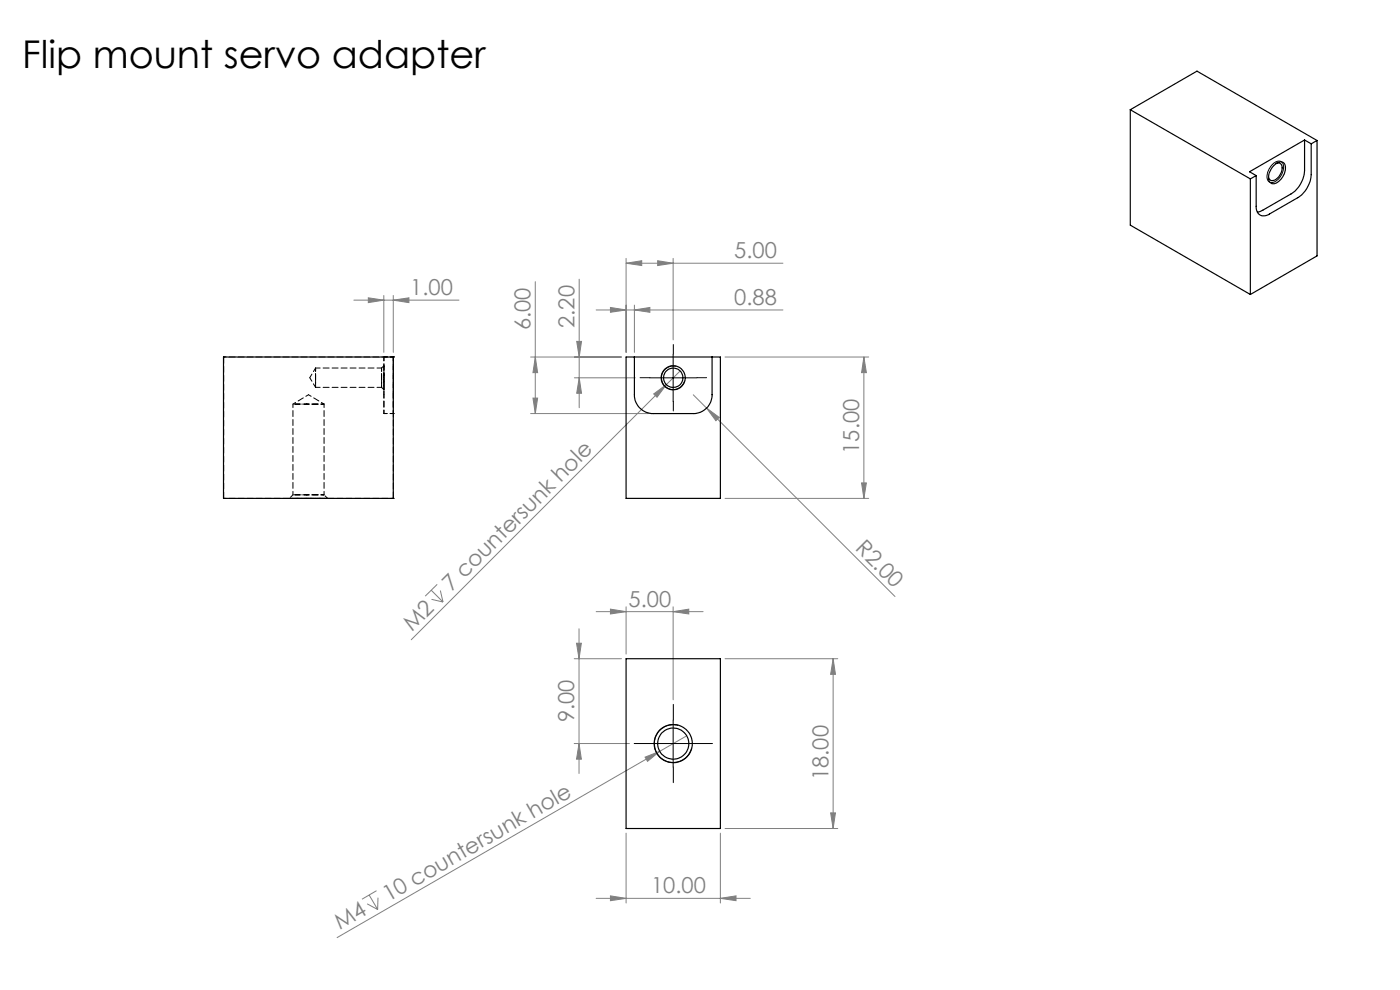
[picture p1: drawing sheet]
<svg xmlns="http://www.w3.org/2000/svg" width="297mm" height="210mm" viewBox="0 0 297 210" stroke-linecap="round" stroke-linejoin="round" font-family="sans-serif">
<g fill="none" stroke="#808080" stroke-width=".21">
<path d="M113.6 59.8v27.9M122.9 59.2v27.3M132.8 55.8l3.3-.5v1zM132.8 54.8v19.9M132.8 55.8h33.3M139.5 55.3l3.3 .5-3.3 .5zM142.8 54.8v17.3M75.1 63.7h22.3M78.1 63.2l3.3 .5-3.3 .5zM81.4 62.7v12M83.4 63.7l3.3-.5v1zM83.4 62.7v12"/>
<path d="M112.6 75.7h19.2M113.6 75.7l.5 3.3h-1zM122.3 72.4h1.1l-.5 3.3zM126.5 65.7h39.6M129.5 65.2l3.3 .5-3.3 .5zM134.6 65.7l3.3-.5v1zM134.6 64.7v10M144.3 78.7l-2.9 2.9M153.8 75.7h30.5M183.3 75.7l.5 3.3h-1zM183.3 75.7v30M112.6 87.7h25"/>
<path d="M113.1 84.4h1l-.5 3.3zM121.8 80.1h13M122.9 80.1l.5 3.3h-1.1zM138.7 83.6l2.7-2-2 2.7zM141.4 81.6l-54.2 54.1M147.1 83.7l2.8 2.9M149.9 86.6l2.7 1.9-.7 .7zM149.9 86.6l40 39.9M153.8 105.7h30.5M182.8 102.4h1l-.5 3.3zM91.5 125.2l2.5 2.5M91.5 127.1l2.5 .6"/>
<path d="M92.7 124l-2.5 2.5M93.4 125.3l.6 2.4M121.8 139.7h10M122.3 136.4h1l-.5 3.3zM122.8 133.4v30.7M126.5 129.7h22.7M129.5 129.2l3.3 .5-3.3 .5zM132.8 128.7v10M142.8 129.7l3.3-.5v1zM142.8 128.7v19.7M153.8 139.7h23.9M176.7 139.7v36"/>
<path d="M176.7 139.7l.5 3.3h-1zM121.8 157.7h11.7M122.8 157.7l.5 3.3h-1zM139.9 159.4l-68.4 39.5M145.7 156.1l-5.8 3.3M132.8 176.7v14.8M136.8 160.6l3.1-1.2-2.5 2.1zM152.8 176.7v14.8M153.8 175.7h23.9M176.2 172.4h1l-.5 3.3zM77.9 191.7l2.2 1.2M78.3 189.9l1.8 3"/>
<path d="M79.9 188.9l-3.1 1.8M80.2 190.4l-.1 2.5M126.5 190.6h32.7M129.5 190l3.3 .6-3.3 .5zM152.8 190.6l3.3-.6v1.1z"/>
</g>
<path d="M269.7 35.1a1.6 1.6 0 0 1 2.4-.6 3.2 3.2 0 0 1-2.4 4.2 1.37 1.37 0 0 1-.8-2zM142.8 75.1v10.1M143.5 77.7a2.5 2.5 0 0 0-3.1 1.8 2.5 2.5 0 0 0 1.8 3 2.5 2.5 0 0 0 3-1.7M137.8 80.1h10M137.8 157.7h10M142.8 152.7v10M143.9 153.9a4 4 0 0 0-4.9 2.8 4 4 0 0 0 2.8 4.9 4 4 0 0 0 4.9-2.8" fill="none" stroke="#000" stroke-width=".21"/>
<path d="M142.8 75.1v-2M137.8 80.1h-2M142.8 85.1v2.1M147.8 80.1h2.1M137.8 157.7h-3.3M142.8 152.7v-3.3M147.8 157.7h3.3M142.8 162.7v3.3" fill="none" stroke="#000" stroke-width=".21" stroke-dasharray="15.2 1.3 1.3 1.3"/>
<g fill="#808080">
<path d="M136.8 160.6l3.1-1.2-2.5 2.1z"/>
<path d="M138.7 83.6l2.7-2-2 2.7z"/>
<path d="M149.9 86.6l2.7 1.9-.7 .7z"/>
<path d="M139.5 55.3l3.3 .5-3.3 .5zM132.8 55.8l3.3-.5v1zM134.6 65.7l3.3-.5v1zM129.5 65.2l3.3 .5-3.3 .5zM152.8 190.6l3.3-.6v1.1zM129.5 190l3.3 .6-3.3 .5zM142.8 129.7l3.3-.5v1zM129.5 129.2l3.3 .5-3.3 .5z"/>
<path d="M78.1 63.2l3.3 .5-3.3 .5zM83.4 63.7l3.3-.5v1z"/>
<path d="M122.9 80.1l.5 3.3h-1.1zM122.3 72.4h1.1l-.5 3.3zM113.1 84.4h1l-.5 3.3zM113.6 75.7l.5 3.3h-1z"/>
<path d="M122.8 157.7l.5 3.3h-1zM122.3 136.4h1l-.5 3.3z"/>
<path d="M183.3 75.7l.5 3.3h-1zM182.8 102.4h1l-.5 3.3zM176.7 139.7l.5 3.3h-1zM176.2 172.4h1l-.5 3.3z"/>
</g>
<g fill="none" stroke="#000" stroke-width=".25">
<path d="M239.8 23.3l25.5 14.7M239.8 23.3l14.1-8.2 25.5 14.7M239.8 23.3v24.5l25.5 14.7M265.3 38v24.5M266.5 37.2l-1.2 .8M270.3 35a1.34 1.34 0 0 1 2.2-.2 3.4 3.4 0 0 1-2.4 4.2 1.3 1.3 0 0 1-.9-2l.6-1.3zM270.7 34.7a.89 .89 0 0 1 1.1 .1 .89 .89 0 0 1 .2 1 2.61 2.61 0 0 1-2.3 2.5l-.5-.4-.1-.4M276.8 29.7v6.5a6.3 6.3 0 0 1-2.9 4.9l-6 3.5-1.2 .4M276.8 29.7l-11.7 6.7 1.4 .8M276.8 29.7l1.4 .8M278.2 30.5v6.5a6.3 6.3 0 0 1-2.9 4.9l-6 3.5a1.71 1.71 0 0 1-2 .2 1.71 1.71 0 0 1-.8-1.8v-6.6M279.4 29.8v24.5l-14.1 8.2"/>
<path d="M279.4 29.8l-1.2 .7M47.4 75.7h36v30h-36zM132.8 75.7h20v30h-20zM134.6 75.7v8a4 4 0 0 0 4 4h8.5a4 4 0 0 0 4-4v-8M132.8 139.7h20v36h-20z"/>
<circle cx="142.8" cy="80.1" r="2.06"/>
<circle cx="142.8" cy="80.1" r="2.55"/>
<circle cx="142.8" cy="157.7" r="4"/>
<circle cx="142.8" cy="157.7" r="3.3"/>
</g>
<path d="M47.4 75.7h.1M81.4 75.7h.1M83.4 75.7h.1M81.4 87.7h.1M83.4 87.7h.1M47.4 105.7h.1M83.4 105.7h.1" fill="none" stroke="#000" stroke-width=".21" stroke-dasharray="1.3 .6"/>
<path d="M81.4 75.7h2M83.4 75.7h-2M65.4 83.7l-3.3 2M68.7 85.7l-3.3-2M81.4 87.7h2M83.4 87.7h-2" fill="none" stroke="#000" stroke-width=".21" stroke-dasharray="1.3 .6" stroke-dashoffset=".6"/>
<path d="M62.1 85.7v19.3M81.4 83.7v4M81.4 87.7v-4M83.4 87.7v-4M83.4 83.7v4M62.1 105l-.7 .7M68.7 105v-19.3M69.5 105.7l-.8-.7" fill="none" stroke="#000" stroke-width=".21" stroke-dasharray="1.3 .6" stroke-dashoffset=".5"/>
<path d="M66.9 78.1l-1.2 2M81.4 75.7v8M81.4 77.6l-.5 .5M83.4 75.7v8M65.7 80.1l1.2 2.1M80.9 82.2l.5 .5M81.4 83.7v-8M83.4 83.7v-8" fill="none" stroke="#000" stroke-width=".21" stroke-dasharray="1.3 .6" stroke-dashoffset=".4"/>
<path d="M83.4 75.7h-36M65.1 85.7h3.6h-6.6h3M65.1 105h3.6h-6.6h3M83.4 105.7h-36" fill="none" stroke="#000" stroke-width=".21" stroke-dasharray="1.3 .6" stroke-dashoffset=".7"/>
<path d="M65.4 105.7h4.1h-8.1h4" fill="none" stroke="#000" stroke-width=".21" stroke-dasharray="1.3 .6" stroke-dashoffset=".2"/>
<path d="M80.9 78.1h-14M66.9 80.4v-2.3v4.1v-1.8M66.9 82.2h14M80.9 80.4v-2.3v4.1v-1.8M81.4 80.1v-2.5v5.1v-2.6" fill="none" stroke="#000" stroke-width=".21" stroke-dasharray="1.3 .6" stroke-dashoffset=".3"/>
<path d="M47.4 75.7v30M83.4 75.7v30" fill="none" stroke="#000" stroke-width=".21" stroke-dasharray="1.3 .6" stroke-dashoffset="-.1"/>
<text font-size="8.1" x="4.7" y="14.5">Flip mount servo adapter</text>
<g font-size="4.7" fill="#808080">
<text x="155.8" y="54.8">5.00</text>
<text x="87" y="62.7">1.00</text>
<text x="155.8" y="64.7">0.88</text>
<text x="112.6" y="70.1" transform="rotate(-90 112.6 70.1)">6.00</text>
<text x="121.9" y="69.5" transform="rotate(-90 121.9 69.5)">2.20</text>
<text x="182.3" y="96.3" transform="rotate(-90 182.3 96.3)">15.00</text>
<text x="181.3" y="116.5" transform="rotate(45 181.3 116.5)">R2.00</text>
<text x="95.8" y="125.6" transform="rotate(-45 95.8 125.6)">7 countersunk hole</text>
<text x="133.3" y="128.7">5.00</text>
<text x="87.4" y="134" transform="rotate(-45 87.4 134)">M2</text>
<text x="121.8" y="153.3" transform="rotate(-90 121.8 153.3)">9.00</text>
<text x="175.7" y="165.5" transform="rotate(-90 175.7 165.5)">18.00</text>
<text x="82.4" y="191.4" transform="rotate(-30 82.4 191.4)">10 countersunk hole</text>
<text x="138.1" y="189.5">10.00</text>
<text x="72.1" y="197.3" transform="rotate(-30 72.1 197.3)">M4</text>
</g>
</svg>
